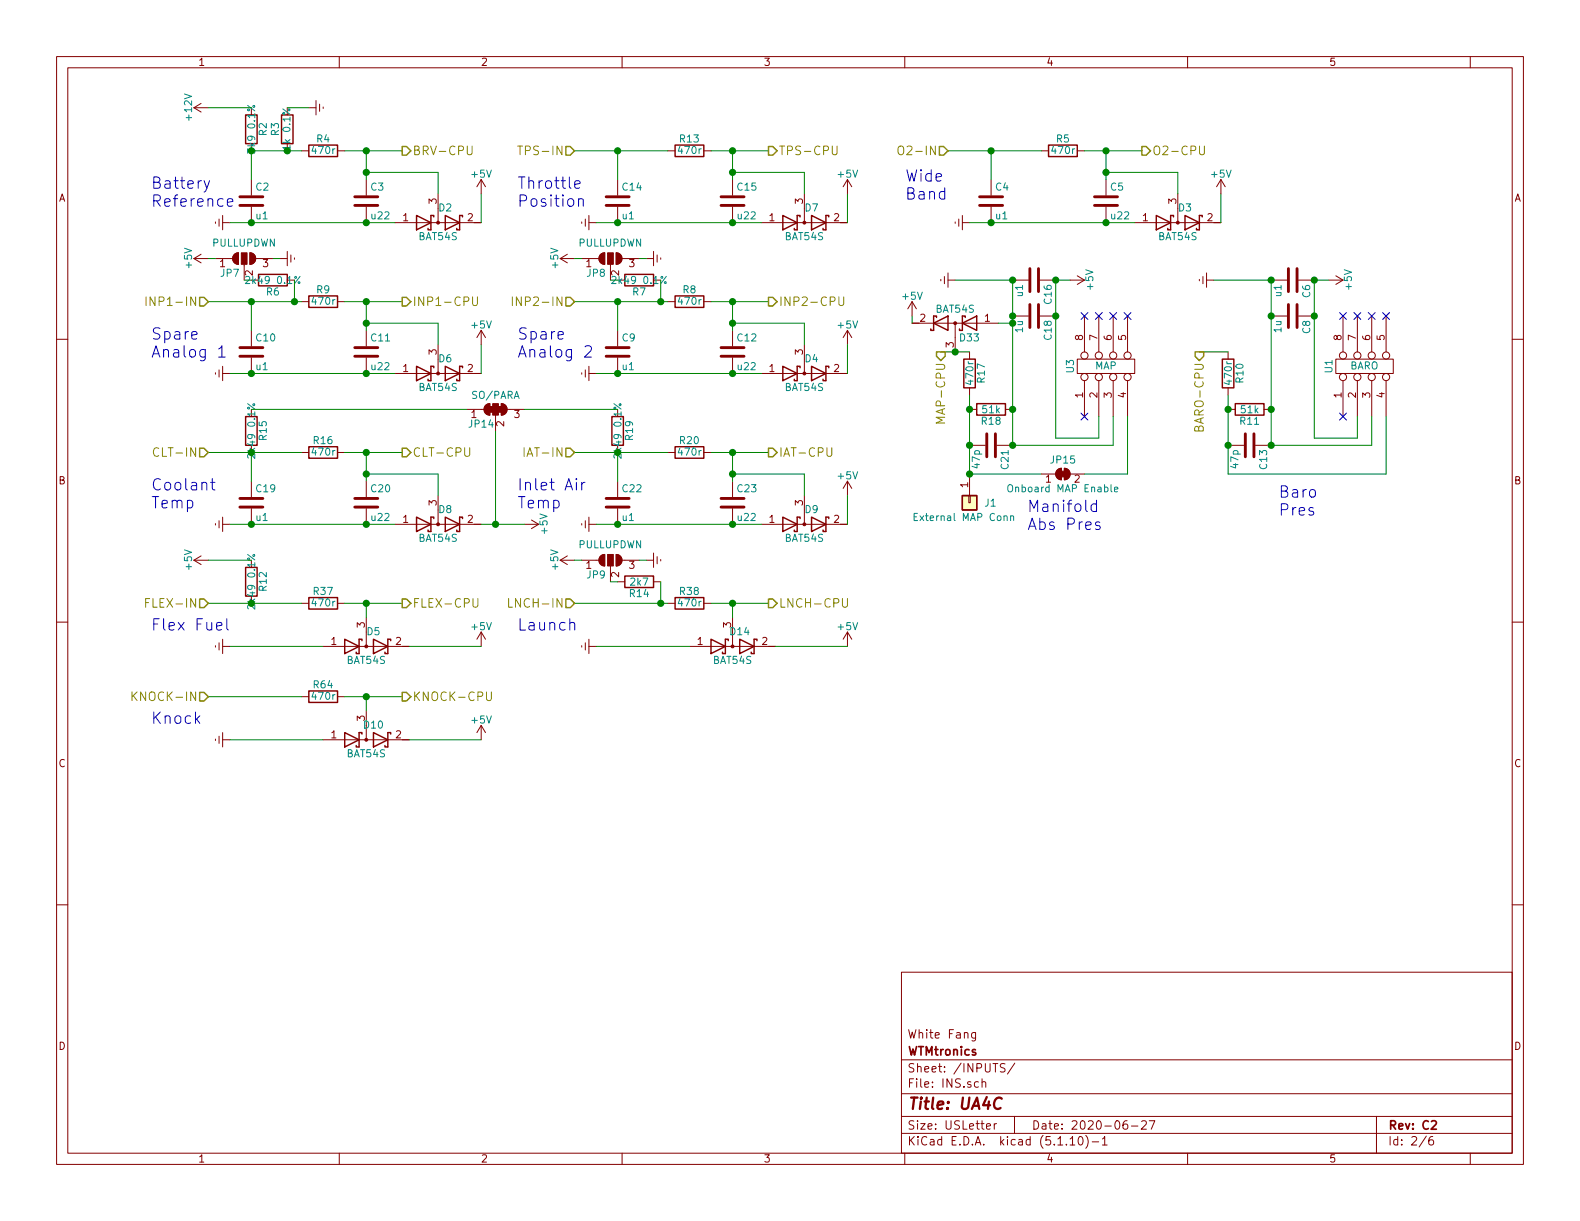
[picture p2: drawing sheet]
EESchema Schematic File Version 4
EELAYER 30 0
EELAYER END
$Descr USLetter 11000 8500
encoding utf-8
Sheet 2 6
Title "UA4C"
Date "2020-06-27"
Rev "C2"
Comp "WTMtronics"
Comment1 "White Fang"
Comment2 ""
Comment3 ""
Comment4 ""
$EndDescr
$Comp
L Device:C C14
U 1 1
P 4300 1400
F 0 "C14" H 4325 1500 50  0000 L CNN
F 1 "u1" H 4325 1300 50  0000 L CNN
F 2 "Capacitor_SMD:C_0805_2012Metric" H 4338 1250 50  0001 C CNN
F 3 "" H 4300 1400 50  0000 C CNN
F 4 "CL21B104KBFNNNE" H 4300 1400 50  0001 C CNN "MPN"
	1    4300 1400
	1    0    0    -1  
$EndComp
$Comp
L Device:C C15
U 1 1
P 5100 1400
F 0 "C15" H 5125 1500 50  0000 L CNN
F 1 "u22" H 5125 1300 50  0000 L CNN
F 2 "Capacitor_SMD:C_0805_2012Metric" H 5138 1250 50  0001 C CNN
F 3 "" H 5100 1400 50  0000 C CNN
F 4 "CL21B224KBFNNNE" H 5100 1400 50  0001 C CNN "MPN"
	1    5100 1400
	1    0    0    -1  
$EndComp
Text Notes 3600 1450 0    79   ~ 0
Throttle\nPosition
Text HLabel 4000 1050 0    60   Input ~ 0
TPS-IN
Text HLabel 5350 1050 2    60   Output ~ 0
TPS-CPU
$Comp
L Device:C C19
U 1 1
P 1750 3500
F 0 "C19" H 1775 3600 50  0000 L CNN
F 1 "u1" H 1775 3400 50  0000 L CNN
F 2 "Capacitor_SMD:C_0805_2012Metric" H 1788 3350 50  0001 C CNN
F 3 "" H 1750 3500 50  0000 C CNN
F 4 "CL21B104KBFNNNE" H 1750 3500 50  0001 C CNN "MPN"
	1    1750 3500
	1    0    0    -1  
$EndComp
$Comp
L Device:C C20
U 1 1
P 2550 3500
F 0 "C20" H 2575 3600 50  0000 L CNN
F 1 "u22" H 2575 3400 50  0000 L CNN
F 2 "Capacitor_SMD:C_0805_2012Metric" H 2588 3350 50  0001 C CNN
F 3 "" H 2550 3500 50  0000 C CNN
F 4 "CL21B224KBFNNNE" H 2550 3500 50  0001 C CNN "MPN"
	1    2550 3500
	1    0    0    -1  
$EndComp
Text Notes 3600 3550 0    79   ~ 0
Inlet Air\nTemp
Text HLabel 4000 3150 0    60   Input ~ 0
IAT-IN
Text HLabel 5350 3150 2    60   Output ~ 0
IAT-CPU
$Comp
L Device:C C22
U 1 1
P 4300 3500
F 0 "C22" H 4325 3600 50  0000 L CNN
F 1 "u1" H 4325 3400 50  0000 L CNN
F 2 "Capacitor_SMD:C_0805_2012Metric" H 4338 3350 50  0001 C CNN
F 3 "" H 4300 3500 50  0000 C CNN
F 4 "CL21B104KBFNNNE" H 4300 3500 50  0001 C CNN "MPN"
	1    4300 3500
	1    0    0    -1  
$EndComp
$Comp
L Device:C C23
U 1 1
P 5100 3500
F 0 "C23" H 5125 3600 50  0000 L CNN
F 1 "u22" H 5125 3400 50  0000 L CNN
F 2 "Capacitor_SMD:C_0805_2012Metric" H 5138 3350 50  0001 C CNN
F 3 "" H 5100 3500 50  0000 C CNN
F 4 "CL21B224KBFNNNE" H 5100 3500 50  0001 C CNN "MPN"
	1    5100 3500
	1    0    0    -1  
$EndComp
Text Notes 1050 3550 0    79   ~ 0
Coolant\nTemp
Text HLabel 2800 3150 2    60   Output ~ 0
CLT-CPU
$Comp
L Device:R R15
U 1 1
P 1750 3000
F 0 "R15" V 1830 3000 50  0000 C CNN
F 1 "2k49 0.1%" V 1750 3000 50  0000 C CNN
F 2 "Resistor_SMD:R_0805_2012Metric" V 1680 3000 50  0001 C CNN
F 3 "" H 1750 3000 50  0000 C CNN
F 4 "ERA6AEB2491V" H 1750 3000 50  0001 C CNN "MPN"
	1    1750 3000
	1    0    0    -1  
$EndComp
$Comp
L Device:R R19
U 1 1
P 4300 3000
F 0 "R19" V 4380 3000 50  0000 C CNN
F 1 "2k49 0.1%" V 4300 3000 50  0000 C CNN
F 2 "Resistor_SMD:R_0805_2012Metric" V 4230 3000 50  0001 C CNN
F 3 "" H 4300 3000 50  0000 C CNN
F 4 "ERA6AEB2491V" H 4300 3000 50  0001 C CNN "MPN"
	1    4300 3000
	1    0    0    -1  
$EndComp
Text HLabel 1450 3150 0    60   Input ~ 0
CLT-IN
$Comp
L Device:R R20
U 1 1
P 4800 3150
F 0 "R20" V 4880 3150 50  0000 C CNN
F 1 "470r" V 4800 3150 50  0000 C CNN
F 2 "Resistor_SMD:R_0805_2012Metric" V 4730 3150 50  0001 C CNN
F 3 "" H 4800 3150 50  0001 C CNN
F 4 "RK73H2ATTD4700F" H 4800 3150 50  0001 C CNN "MPN"
	1    4800 3150
	0    -1   -1   0   
$EndComp
$Comp
L Device:R R16
U 1 1
P 2250 3150
F 0 "R16" V 2330 3150 50  0000 C CNN
F 1 "470r" V 2250 3150 50  0000 C CNN
F 2 "Resistor_SMD:R_0805_2012Metric" V 2180 3150 50  0001 C CNN
F 3 "" H 2250 3150 50  0001 C CNN
F 4 "RK73H2ATTD4700F" H 2250 3150 50  0001 C CNN "MPN"
	1    2250 3150
	0    -1   -1   0   
$EndComp
$Comp
L Device:R R13
U 1 1
P 4800 1050
F 0 "R13" V 4880 1050 50  0000 C CNN
F 1 "470r" V 4800 1050 50  0000 C CNN
F 2 "Resistor_SMD:R_0805_2012Metric" V 4730 1050 50  0001 C CNN
F 3 "" H 4800 1050 50  0001 C CNN
F 4 "RK73H2ATTD4700F" H 4800 1050 50  0001 C CNN "MPN"
	1    4800 1050
	0    -1   -1   0   
$EndComp
$Comp
L Device:D_Schottky_x2_Serial_AKC D7
U 1 1
P 5600 1550
F 0 "D7" H 5650 1450 50  0000 C CNN
F 1 "BAT54S" H 5600 1650 50  0000 C CNN
F 2 "Package_TO_SOT_SMD:SOT-23" H 5600 1550 50  0001 C CNN
F 3 "" H 5600 1550 50  0001 C CNN
F 4 "BAT54S,215" H 5600 1550 50  0001 C CNN "MPN"
	1    5600 1550
	1    0    0    1   
$EndComp
$Comp
L power:+5V #PWR024
U 1 1
P 5900 1350
F 0 "#PWR024" H 5900 1200 50  0001 C CNN
F 1 "+5V" H 5900 1490 50  0000 C CNN
F 2 "" H 5900 1350 50  0000 C CNN
F 3 "" H 5900 1350 50  0000 C CNN
	1    5900 1350
	1    0    0    -1  
$EndComp
$Comp
L Device:D_Schottky_x2_Serial_AKC D8
U 1 1
P 3050 3650
F 0 "D8" H 3100 3550 50  0000 C CNN
F 1 "BAT54S" H 3050 3750 50  0000 C CNN
F 2 "Package_TO_SOT_SMD:SOT-23" H 3050 3650 50  0001 C CNN
F 3 "" H 3050 3650 50  0001 C CNN
F 4 "BAT54S,215" H 3050 3650 50  0001 C CNN "MPN"
	1    3050 3650
	1    0    0    1   
$EndComp
$Comp
L power:+5V #PWR043
U 1 1
P 3650 3650
F 0 "#PWR043" H 3650 3500 50  0001 C CNN
F 1 "+5V" H 3650 3790 50  0000 C CNN
F 2 "" H 3650 3650 50  0000 C CNN
F 3 "" H 3650 3650 50  0000 C CNN
	1    3650 3650
	0    1    1    0   
$EndComp
$Comp
L Device:D_Schottky_x2_Serial_AKC D9
U 1 1
P 5600 3650
F 0 "D9" H 5650 3550 50  0000 C CNN
F 1 "BAT54S" H 5600 3750 50  0000 C CNN
F 2 "Package_TO_SOT_SMD:SOT-23" H 5600 3650 50  0001 C CNN
F 3 "" H 5600 3650 50  0001 C CNN
F 4 "BAT54S,215" H 5600 3650 50  0001 C CNN "MPN"
	1    5600 3650
	1    0    0    1   
$EndComp
$Comp
L power:+5V #PWR044
U 1 1
P 5900 3450
F 0 "#PWR044" H 5900 3300 50  0001 C CNN
F 1 "+5V" H 5900 3590 50  0000 C CNN
F 2 "" H 5900 3450 50  0000 C CNN
F 3 "" H 5900 3450 50  0000 C CNN
	1    5900 3450
	1    0    0    -1  
$EndComp
Wire Wire Line
	4150 1550 4300 1550
Wire Wire Line
	4000 1050 4300 1050
Wire Wire Line
	4950 1050 5100 1050
Wire Wire Line
	4300 1050 4300 1250
Connection ~ 4300 1050
Connection ~ 5100 1050
Wire Wire Line
	1600 3650 1750 3650
Wire Wire Line
	1450 3150 1750 3150
Wire Wire Line
	2400 3150 2550 3150
Wire Wire Line
	1750 3150 1750 3350
Connection ~ 1750 3150
Connection ~ 2550 3150
Wire Wire Line
	4150 3650 4300 3650
Wire Wire Line
	4000 3150 4300 3150
Wire Wire Line
	4950 3150 5100 3150
Wire Wire Line
	4300 3150 4300 3350
Connection ~ 4300 3150
Connection ~ 5100 3150
Connection ~ 5100 1200
Wire Wire Line
	5100 1050 5100 1200
Connection ~ 4300 1550
Connection ~ 5100 1550
Wire Wire Line
	5600 1350 5600 1200
Wire Wire Line
	5600 1200 5100 1200
Wire Wire Line
	5900 1350 5900 1550
Wire Wire Line
	2550 3150 2550 3300
Connection ~ 1750 3650
Wire Wire Line
	3050 3450 3050 3300
Wire Wire Line
	3050 3300 2550 3300
Wire Wire Line
	3650 3650 3450 3650
Connection ~ 2550 3650
Connection ~ 2550 3300
Wire Wire Line
	5100 3150 5100 3300
Connection ~ 4300 3650
Connection ~ 5100 3650
Wire Wire Line
	5600 3450 5600 3300
Wire Wire Line
	5600 3300 5100 3300
Wire Wire Line
	5900 3450 5900 3650
Connection ~ 5100 3300
Text Notes 1050 2500 0    79   ~ 0
Spare\nAnalog 1
Text HLabel 1450 2100 0    60   Input ~ 0
INP1-IN
Text HLabel 2800 2100 2    60   Output ~ 0
INP1-CPU
$Comp
L Device:C C10
U 1 1
P 1750 2450
F 0 "C10" H 1775 2550 50  0000 L CNN
F 1 "u1" H 1775 2350 50  0000 L CNN
F 2 "Capacitor_SMD:C_0805_2012Metric" H 1788 2300 50  0001 C CNN
F 3 "" H 1750 2450 50  0000 C CNN
F 4 "CL21B104KBFNNNE" H 1750 2450 50  0001 C CNN "MPN"
	1    1750 2450
	1    0    0    -1  
$EndComp
$Comp
L Device:C C11
U 1 1
P 2550 2450
F 0 "C11" H 2575 2550 50  0000 L CNN
F 1 "u22" H 2575 2350 50  0000 L CNN
F 2 "Capacitor_SMD:C_0805_2012Metric" H 2588 2300 50  0001 C CNN
F 3 "" H 2550 2450 50  0000 C CNN
F 4 "CL21B224KBFNNNE" H 2550 2450 50  0001 C CNN "MPN"
	1    2550 2450
	1    0    0    -1  
$EndComp
$Comp
L Device:R R9
U 1 1
P 2250 2100
F 0 "R9" V 2330 2100 50  0000 C CNN
F 1 "470r" V 2250 2100 50  0000 C CNN
F 2 "Resistor_SMD:R_0805_2012Metric" V 2180 2100 50  0001 C CNN
F 3 "" H 2250 2100 50  0001 C CNN
F 4 "RK73H2ATTD4700F" H 2250 2100 50  0001 C CNN "MPN"
	1    2250 2100
	0    -1   -1   0   
$EndComp
$Comp
L Device:D_Schottky_x2_Serial_AKC D6
U 1 1
P 3050 2600
F 0 "D6" H 3100 2500 50  0000 C CNN
F 1 "BAT54S" H 3050 2700 50  0000 C CNN
F 2 "Package_TO_SOT_SMD:SOT-23" H 3050 2600 50  0001 C CNN
F 3 "" H 3050 2600 50  0001 C CNN
F 4 "BAT54S,215" H 3050 2600 50  0001 C CNN "MPN"
	1    3050 2600
	1    0    0    1   
$EndComp
$Comp
L power:+5V #PWR037
U 1 1
P 3350 2400
F 0 "#PWR037" H 3350 2250 50  0001 C CNN
F 1 "+5V" H 3350 2540 50  0000 C CNN
F 2 "" H 3350 2400 50  0000 C CNN
F 3 "" H 3350 2400 50  0000 C CNN
	1    3350 2400
	1    0    0    -1  
$EndComp
Wire Wire Line
	1600 2600 1750 2600
Wire Wire Line
	1450 2100 1750 2100
Wire Wire Line
	2400 2100 2550 2100
Wire Wire Line
	1750 2100 1750 2300
Connection ~ 1750 2100
Connection ~ 2550 2100
Wire Wire Line
	2550 2100 2550 2250
Connection ~ 1750 2600
Connection ~ 2550 2600
Wire Wire Line
	3050 2400 3050 2250
Wire Wire Line
	3050 2250 2550 2250
Wire Wire Line
	3350 2400 3350 2600
Connection ~ 2550 2250
Text Notes 3600 4400 0    79   ~ 0
Launch
Text HLabel 4000 4200 0    60   Input ~ 0
LNCH-IN
Text HLabel 5350 4200 2    60   Output ~ 0
LNCH-CPU
Text HLabel 6550 2450 3    60   Output ~ 0
MAP-CPU
$Comp
L Device:C C16
U 1 1
P 7200 1950
F 0 "C16" H 7225 2050 50  0000 L CNN
F 1 "u1" H 7225 1850 50  0000 L CNN
F 2 "Capacitor_SMD:C_0805_2012Metric" H 7238 1800 50  0001 C CNN
F 3 "" H 7200 1950 50  0000 C CNN
F 4 "CL21B104KBFNNNE" H 7200 1950 50  0001 C CNN "MPN"
	1    7200 1950
	0    1    1    0   
$EndComp
$Comp
L Device:C C18
U 1 1
P 7200 2200
F 0 "C18" H 7225 2300 50  0000 L CNN
F 1 "1u" H 7225 2100 50  0000 L CNN
F 2 "Capacitor_SMD:C_0805_2012Metric" H 7238 2050 50  0001 C CNN
F 3 "" H 7200 2200 50  0000 C CNN
F 4 "CL21B105KBFNNNE" H 7200 2200 50  0001 C CNN "MPN"
	1    7200 2200
	0    1    1    0   
$EndComp
$Comp
L power:+5V #PWR034
U 1 1
P 7450 1950
F 0 "#PWR034" H 7450 1800 50  0001 C CNN
F 1 "+5V" H 7450 2090 50  0000 C CNN
F 2 "" H 7450 1950 50  0000 C CNN
F 3 "" H 7450 1950 50  0000 C CNN
	1    7450 1950
	0    1    1    0   
$EndComp
Text Notes 7150 3700 0    79   ~ 0
Manifold\nAbs Pres
$Comp
L Underdog-rescue:DIL8-modules U3
U 1 1
P 7700 2550
F 0 "U3" H 7700 2800 50  0000 C CNN
F 1 "MAP" V 7700 2550 50  0000 C CNN
F 2 "Sensors:NXP_Pressure_Sensor_SSOP" H 7700 2550 50  0001 C CNN
F 3 "" H 7700 2550 50  0000 C CNN
F 4 "MPXH6400AC6U" H 7700 2550 50  0001 C CNN "MPN"
	1    7700 2550
	0    -1   -1   0   
$EndComp
$Comp
L Device:C C21
U 1 1
P 6900 3100
F 0 "C21" H 6925 3200 50  0000 L CNN
F 1 "47p" H 6925 3000 50  0000 L CNN
F 2 "Capacitor_SMD:C_0805_2012Metric" H 6938 2950 50  0001 C CNN
F 3 "" H 6900 3100 50  0001 C CNN
F 4 "CL21C470JBANNNC" H 6900 3100 50  0001 C CNN "MPN"
	1    6900 3100
	0    1    1    0   
$EndComp
NoConn ~ 7550 2200
NoConn ~ 7650 2200
NoConn ~ 7750 2200
NoConn ~ 7850 2200
NoConn ~ 7550 2900
$Comp
L Device:R R17
U 1 1
P 6750 2600
F 0 "R17" V 6830 2600 50  0000 C CNN
F 1 "470r" V 6750 2600 50  0000 C CNN
F 2 "Resistor_SMD:R_0805_2012Metric" V 6680 2600 50  0001 C CNN
F 3 "" H 6750 2600 50  0001 C CNN
F 4 "RK73H2ATTD4700F" H 6750 2600 50  0001 C CNN "MPN"
	1    6750 2600
	1    0    0    -1  
$EndComp
Wire Wire Line
	7050 1950 7050 2200
Connection ~ 7350 1950
Connection ~ 7350 2200
Connection ~ 7050 2200
Wire Wire Line
	7350 1950 7350 2200
Wire Wire Line
	7350 3050 7650 3050
Wire Wire Line
	7650 3050 7650 2900
Wire Wire Line
	7750 3100 7750 2900
$Comp
L Device:R R18
U 1 1
P 6900 2850
F 0 "R18" V 6980 2850 50  0000 C CNN
F 1 "51k" V 6900 2850 50  0000 C CNN
F 2 "Resistor_SMD:R_0805_2012Metric" V 6830 2850 50  0001 C CNN
F 3 "" H 6900 2850 50  0001 C CNN
F 4 "RK73H2ATTD5102F" H 6900 2850 50  0001 C CNN "MPN"
	1    6900 2850
	0    1    1    0   
$EndComp
Wire Wire Line
	7850 2900 7850 3300
Wire Wire Line
	6750 3300 6750 3100
Connection ~ 6750 3100
Wire Wire Line
	6550 2450 6650 2450
Connection ~ 6750 2850
Connection ~ 7050 3100
Connection ~ 7050 2850
Wire Wire Line
	7050 3100 7750 3100
Wire Wire Line
	7450 1950 7350 1950
$Comp
L power:Earth #PWR033
U 1 1
P 6650 1950
F 0 "#PWR033" H 6650 1700 50  0001 C CNN
F 1 "Earth" H 6650 1800 50  0001 C CNN
F 2 "" H 6650 1950 50  0001 C CNN
F 3 "" H 6650 1950 50  0001 C CNN
	1    6650 1950
	0    1    1    0   
$EndComp
$Comp
L power:Earth #PWR046
U 1 1
P 4150 3650
F 0 "#PWR046" H 4150 3400 50  0001 C CNN
F 1 "Earth" H 4150 3500 50  0001 C CNN
F 2 "" H 4150 3650 50  0001 C CNN
F 3 "" H 4150 3650 50  0001 C CNN
	1    4150 3650
	0    1    1    0   
$EndComp
$Comp
L power:Earth #PWR045
U 1 1
P 1600 3650
F 0 "#PWR045" H 1600 3400 50  0001 C CNN
F 1 "Earth" H 1600 3500 50  0001 C CNN
F 2 "" H 1600 3650 50  0001 C CNN
F 3 "" H 1600 3650 50  0001 C CNN
	1    1600 3650
	0    1    1    0   
$EndComp
$Comp
L power:Earth #PWR027
U 1 1
P 4150 1550
F 0 "#PWR027" H 4150 1300 50  0001 C CNN
F 1 "Earth" H 4150 1400 50  0001 C CNN
F 2 "" H 4150 1550 50  0001 C CNN
F 3 "" H 4150 1550 50  0001 C CNN
	1    4150 1550
	0    1    1    0   
$EndComp
$Comp
L power:Earth #PWR039
U 1 1
P 1600 2600
F 0 "#PWR039" H 1600 2350 50  0001 C CNN
F 1 "Earth" H 1600 2450 50  0001 C CNN
F 2 "" H 1600 2600 50  0001 C CNN
F 3 "" H 1600 2600 50  0001 C CNN
	1    1600 2600
	0    1    1    0   
$EndComp
Text HLabel 8350 2450 3    60   Output ~ 0
BARO-CPU
$Comp
L Device:C C6
U 1 1
P 9000 1950
F 0 "C6" H 9025 2050 50  0000 L CNN
F 1 "u1" H 9025 1850 50  0000 L CNN
F 2 "Capacitor_SMD:C_0805_2012Metric" H 9038 1800 50  0001 C CNN
F 3 "" H 9000 1950 50  0000 C CNN
F 4 "CL21B104KBFNNNE" H 9000 1950 50  0001 C CNN "MPN"
	1    9000 1950
	0    1    1    0   
$EndComp
$Comp
L Device:C C8
U 1 1
P 9000 2200
F 0 "C8" H 9025 2300 50  0000 L CNN
F 1 "1u" H 9025 2100 50  0000 L CNN
F 2 "Capacitor_SMD:C_0805_2012Metric" H 9038 2050 50  0001 C CNN
F 3 "" H 9000 2200 50  0000 C CNN
F 4 "CL21B105KBFNNNE" H 9000 2200 50  0001 C CNN "MPN"
	1    9000 2200
	0    1    1    0   
$EndComp
$Comp
L power:+5V #PWR036
U 1 1
P 9250 1950
F 0 "#PWR036" H 9250 1800 50  0001 C CNN
F 1 "+5V" H 9250 2090 50  0000 C CNN
F 2 "" H 9250 1950 50  0000 C CNN
F 3 "" H 9250 1950 50  0000 C CNN
	1    9250 1950
	0    1    1    0   
$EndComp
Text Notes 8900 3600 0    79   ~ 0
Baro\nPres
$Comp
L Underdog-rescue:DIL8-modules U1
U 1 1
P 9500 2550
F 0 "U1" H 9500 2800 50  0000 C CNN
F 1 "BARO" V 9500 2550 50  0000 C CNN
F 2 "Sensors:NXP_Pressure_Sensor_SSOP" H 9500 2550 50  0001 C CNN
F 3 "" H 9500 2550 50  0000 C CNN
F 4 "MPXH6115A6T1" H 9500 2550 50  0001 C CNN "MPN"
	1    9500 2550
	0    -1   -1   0   
$EndComp
$Comp
L Device:C C13
U 1 1
P 8700 3100
F 0 "C13" H 8725 3200 50  0000 L CNN
F 1 "47p" H 8725 3000 50  0000 L CNN
F 2 "Capacitor_SMD:C_0805_2012Metric" H 8738 2950 50  0001 C CNN
F 3 "" H 8700 3100 50  0001 C CNN
F 4 "CL21C470JBANNNC" H 8700 3100 50  0001 C CNN "MPN"
	1    8700 3100
	0    1    1    0   
$EndComp
NoConn ~ 9350 2200
NoConn ~ 9450 2200
NoConn ~ 9550 2200
NoConn ~ 9650 2200
NoConn ~ 9350 2900
$Comp
L Device:R R10
U 1 1
P 8550 2600
F 0 "R10" V 8630 2600 50  0000 C CNN
F 1 "470r" V 8550 2600 50  0000 C CNN
F 2 "Resistor_SMD:R_0805_2012Metric" V 8480 2600 50  0001 C CNN
F 3 "" H 8550 2600 50  0001 C CNN
F 4 "RK73H2ATTD4700F" H 8550 2600 50  0001 C CNN "MPN"
	1    8550 2600
	1    0    0    -1  
$EndComp
Wire Wire Line
	8850 1950 8850 2200
Connection ~ 9150 1950
Connection ~ 9150 2200
Connection ~ 8850 2200
Wire Wire Line
	9150 1950 9150 2200
Wire Wire Line
	9150 3050 9450 3050
Wire Wire Line
	9450 3050 9450 2900
Wire Wire Line
	9550 3100 9550 2900
$Comp
L Device:R R11
U 1 1
P 8700 2850
F 0 "R11" V 8780 2850 50  0000 C CNN
F 1 "51k" V 8700 2850 50  0000 C CNN
F 2 "Resistor_SMD:R_0805_2012Metric" V 8630 2850 50  0001 C CNN
F 3 "" H 8700 2850 50  0001 C CNN
F 4 "RK73H2ATTD5102F" H 8700 2850 50  0001 C CNN "MPN"
	1    8700 2850
	0    1    1    0   
$EndComp
Wire Wire Line
	9650 2900 9650 3300
Wire Wire Line
	9650 3300 8550 3300
Wire Wire Line
	8550 3300 8550 3100
Connection ~ 8550 3100
Connection ~ 8550 2850
Connection ~ 8850 3100
Connection ~ 8850 2850
Wire Wire Line
	8850 3100 9550 3100
Wire Wire Line
	9250 1950 9150 1950
$Comp
L power:Earth #PWR035
U 1 1
P 8450 1950
F 0 "#PWR035" H 8450 1700 50  0001 C CNN
F 1 "Earth" H 8450 1800 50  0001 C CNN
F 2 "" H 8450 1950 50  0001 C CNN
F 3 "" H 8450 1950 50  0001 C CNN
	1    8450 1950
	0    1    1    0   
$EndComp
Text Notes 3600 2500 0    79   ~ 0
Spare\nAnalog 2
Text HLabel 4000 2100 0    60   Input ~ 0
INP2-IN
Text HLabel 5350 2100 2    60   Output ~ 0
INP2-CPU
$Comp
L Device:C C9
U 1 1
P 4300 2450
F 0 "C9" H 4325 2550 50  0000 L CNN
F 1 "u1" H 4325 2350 50  0000 L CNN
F 2 "Capacitor_SMD:C_0805_2012Metric" H 4338 2300 50  0001 C CNN
F 3 "" H 4300 2450 50  0000 C CNN
F 4 "CL21B104KBFNNNE" H 4300 2450 50  0001 C CNN "MPN"
	1    4300 2450
	1    0    0    -1  
$EndComp
$Comp
L Device:C C12
U 1 1
P 5100 2450
F 0 "C12" H 5125 2550 50  0000 L CNN
F 1 "u22" H 5125 2350 50  0000 L CNN
F 2 "Capacitor_SMD:C_0805_2012Metric" H 5138 2300 50  0001 C CNN
F 3 "" H 5100 2450 50  0000 C CNN
F 4 "CL21B224KBFNNNE" H 5100 2450 50  0001 C CNN "MPN"
	1    5100 2450
	1    0    0    -1  
$EndComp
$Comp
L Device:R R8
U 1 1
P 4800 2100
F 0 "R8" V 4880 2100 50  0000 C CNN
F 1 "470r" V 4800 2100 50  0000 C CNN
F 2 "Resistor_SMD:R_0805_2012Metric" V 4730 2100 50  0001 C CNN
F 3 "" H 4800 2100 50  0001 C CNN
F 4 "RK73H2ATTD4700F" H 4800 2100 50  0001 C CNN "MPN"
	1    4800 2100
	0    -1   -1   0   
$EndComp
$Comp
L Device:D_Schottky_x2_Serial_AKC D4
U 1 1
P 5600 2600
F 0 "D4" H 5650 2500 50  0000 C CNN
F 1 "BAT54S" H 5600 2700 50  0000 C CNN
F 2 "Package_TO_SOT_SMD:SOT-23" H 5600 2600 50  0001 C CNN
F 3 "" H 5600 2600 50  0001 C CNN
F 4 "BAT54S,215" H 5600 2600 50  0001 C CNN "MPN"
	1    5600 2600
	1    0    0    1   
$EndComp
$Comp
L power:+5V #PWR038
U 1 1
P 5900 2400
F 0 "#PWR038" H 5900 2250 50  0001 C CNN
F 1 "+5V" H 5900 2540 50  0000 C CNN
F 2 "" H 5900 2400 50  0000 C CNN
F 3 "" H 5900 2400 50  0000 C CNN
	1    5900 2400
	1    0    0    -1  
$EndComp
Wire Wire Line
	4150 2600 4300 2600
Wire Wire Line
	4000 2100 4300 2100
Wire Wire Line
	4950 2100 5100 2100
Wire Wire Line
	4300 2100 4300 2300
Connection ~ 4300 2100
Connection ~ 5100 2100
Wire Wire Line
	5100 2100 5100 2250
Connection ~ 4300 2600
Connection ~ 5100 2600
Wire Wire Line
	5600 2400 5600 2250
Wire Wire Line
	5600 2250 5100 2250
Wire Wire Line
	5900 2400 5900 2600
Connection ~ 5100 2250
$Comp
L power:Earth #PWR040
U 1 1
P 4150 2600
F 0 "#PWR040" H 4150 2350 50  0001 C CNN
F 1 "Earth" H 4150 2450 50  0001 C CNN
F 2 "" H 4150 2600 50  0001 C CNN
F 3 "" H 4150 2600 50  0001 C CNN
	1    4150 2600
	0    1    1    0   
$EndComp
Text Notes 1050 4400 0    79   ~ 0
Flex Fuel
Text HLabel 1450 4200 0    60   Input ~ 0
FLEX-IN
Text HLabel 2800 4200 2    60   Output ~ 0
FLEX-CPU
$Comp
L Device:R R12
U 1 1
P 1750 4050
F 0 "R12" V 1830 4050 50  0000 C CNN
F 1 "2k49 0.1%" V 1750 4050 50  0000 C CNN
F 2 "Resistor_SMD:R_0805_2012Metric" V 1680 4050 50  0001 C CNN
F 3 "" H 1750 4050 50  0000 C CNN
F 4 "ERA6AEB2491V" H 1750 4050 50  0001 C CNN "MPN"
	1    1750 4050
	1    0    0    -1  
$EndComp
$Comp
L power:+5V #PWR047
U 1 1
P 1450 3900
F 0 "#PWR047" H 1450 3750 50  0001 C CNN
F 1 "+5V" H 1450 4040 50  0000 C CNN
F 2 "" H 1450 3900 50  0000 C CNN
F 3 "" H 1450 3900 50  0000 C CNN
	1    1450 3900
	0    -1   -1   0   
$EndComp
$Comp
L Device:R R37
U 1 1
P 2250 4200
F 0 "R37" V 2330 4200 50  0000 C CNN
F 1 "470r" V 2250 4200 50  0000 C CNN
F 2 "Resistor_SMD:R_0805_2012Metric" V 2180 4200 50  0001 C CNN
F 3 "" H 2250 4200 50  0001 C CNN
F 4 "RK73H2ATTD4700F" H 2250 4200 50  0001 C CNN "MPN"
	1    2250 4200
	0    -1   -1   0   
$EndComp
$Comp
L Device:D_Schottky_x2_Serial_AKC D5
U 1 1
P 2550 4500
F 0 "D5" H 2600 4400 50  0000 C CNN
F 1 "BAT54S" H 2550 4600 50  0000 C CNN
F 2 "Package_TO_SOT_SMD:SOT-23" H 2550 4500 50  0001 C CNN
F 3 "" H 2550 4500 50  0001 C CNN
F 4 "BAT54S,215" H 2550 4500 50  0001 C CNN "MPN"
	1    2550 4500
	1    0    0    1   
$EndComp
$Comp
L power:+5V #PWR051
U 1 1
P 3350 4500
F 0 "#PWR051" H 3350 4350 50  0001 C CNN
F 1 "+5V" H 3350 4640 50  0000 C CNN
F 2 "" H 3350 4500 50  0000 C CNN
F 3 "" H 3350 4500 50  0000 C CNN
	1    3350 4500
	1    0    0    -1  
$EndComp
Wire Wire Line
	1600 4500 2250 4500
Wire Wire Line
	1450 4200 1750 4200
Wire Wire Line
	2400 4200 2550 4200
Connection ~ 1750 4200
Connection ~ 2550 4200
Wire Wire Line
	3350 4500 2850 4500
$Comp
L power:Earth #PWR050
U 1 1
P 1600 4500
F 0 "#PWR050" H 1600 4250 50  0001 C CNN
F 1 "Earth" H 1600 4350 50  0001 C CNN
F 2 "" H 1600 4500 50  0001 C CNN
F 3 "" H 1600 4500 50  0001 C CNN
	1    1600 4500
	0    1    1    0   
$EndComp
Wire Wire Line
	1450 3900 1750 3900
Wire Wire Line
	2550 4300 2550 4200
$Comp
L Device:C C2
U 1 1
P 1750 1400
F 0 "C2" H 1775 1500 50  0000 L CNN
F 1 "u1" H 1775 1300 50  0000 L CNN
F 2 "Capacitor_SMD:C_0805_2012Metric" H 1788 1250 50  0001 C CNN
F 3 "" H 1750 1400 50  0000 C CNN
F 4 "CL21B104KBFNNNE" H 1750 1400 50  0001 C CNN "MPN"
	1    1750 1400
	1    0    0    -1  
$EndComp
$Comp
L Device:C C3
U 1 1
P 2550 1400
F 0 "C3" H 2575 1500 50  0000 L CNN
F 1 "u22" H 2575 1300 50  0000 L CNN
F 2 "Capacitor_SMD:C_0805_2012Metric" H 2588 1250 50  0001 C CNN
F 3 "" H 2550 1400 50  0000 C CNN
F 4 "CL21B224KBFNNNE" H 2550 1400 50  0001 C CNN "MPN"
	1    2550 1400
	1    0    0    -1  
$EndComp
Text Notes 1050 1450 0    79   ~ 0
Battery\nReference
$Comp
L power:Earth #PWR026
U 1 1
P 1600 1550
F 0 "#PWR026" H 1600 1300 50  0001 C CNN
F 1 "Earth" H 1600 1400 50  0001 C CNN
F 2 "" H 1600 1550 50  0000 C CNN
F 3 "" H 1600 1550 50  0000 C CNN
	1    1600 1550
	0    1    1    0   
$EndComp
Text HLabel 2800 1050 2    60   Output ~ 0
BRV-CPU
$Comp
L Device:R R2
U 1 1
P 1750 900
F 0 "R2" V 1830 900 50  0000 C CNN
F 1 "3k9 0.1%" V 1750 900 50  0000 C CNN
F 2 "Resistor_SMD:R_0805_2012Metric" V 1680 900 50  0001 C CNN
F 3 "" H 1750 900 50  0000 C CNN
F 4 "ERA6AEB392V" H 1750 900 50  0001 C CNN "MPN"
	1    1750 900 
	1    0    0    -1  
$EndComp
$Comp
L power:+12V #PWR021
U 1 1
P 1450 750
F 0 "#PWR021" H 1450 600 50  0001 C CNN
F 1 "+12V" H 1450 890 50  0000 C CNN
F 2 "" H 1450 750 50  0000 C CNN
F 3 "" H 1450 750 50  0000 C CNN
	1    1450 750 
	0    -1   -1   0   
$EndComp
$Comp
L power:Earth #PWR022
U 1 1
P 2150 750
F 0 "#PWR022" H 2150 500 50  0001 C CNN
F 1 "Earth" H 2150 600 50  0001 C CNN
F 2 "" H 2150 750 50  0000 C CNN
F 3 "" H 2150 750 50  0000 C CNN
	1    2150 750 
	0    -1   -1   0   
$EndComp
$Comp
L Device:R R3
U 1 1
P 2000 900
F 0 "R3" V 2080 900 50  0000 C CNN
F 1 "1k 0.1%" V 2000 900 50  0000 C CNN
F 2 "Resistor_SMD:R_0805_2012Metric" V 1930 900 50  0001 C CNN
F 3 "" H 2000 900 50  0000 C CNN
F 4 "ERA6AEB102V" H 2000 900 50  0001 C CNN "MPN"
	1    2000 900 
	-1   0    0    1   
$EndComp
$Comp
L Device:R R4
U 1 1
P 2250 1050
F 0 "R4" V 2330 1050 50  0000 C CNN
F 1 "470r" V 2250 1050 50  0000 C CNN
F 2 "Resistor_SMD:R_0805_2012Metric" V 2180 1050 50  0001 C CNN
F 3 "" H 2250 1050 50  0001 C CNN
F 4 "RK73H2ATTD4700F" H 2250 1050 50  0001 C CNN "MPN"
	1    2250 1050
	0    -1   -1   0   
$EndComp
$Comp
L Device:D_Schottky_x2_Serial_AKC D2
U 1 1
P 3050 1550
F 0 "D2" H 3100 1450 50  0000 C CNN
F 1 "BAT54S" H 3050 1650 50  0000 C CNN
F 2 "Package_TO_SOT_SMD:SOT-23" H 3050 1550 50  0001 C CNN
F 3 "" H 3050 1550 50  0001 C CNN
F 4 "BAT54S,215" H 3050 1550 50  0001 C CNN "MPN"
	1    3050 1550
	1    0    0    1   
$EndComp
$Comp
L power:+5V #PWR023
U 1 1
P 3350 1350
F 0 "#PWR023" H 3350 1200 50  0001 C CNN
F 1 "+5V" H 3350 1490 50  0000 C CNN
F 2 "" H 3350 1350 50  0000 C CNN
F 3 "" H 3350 1350 50  0000 C CNN
	1    3350 1350
	1    0    0    -1  
$EndComp
Wire Wire Line
	1600 1550 1750 1550
Wire Wire Line
	1750 1050 2000 1050
Wire Wire Line
	2400 1050 2550 1050
Wire Wire Line
	1750 1050 1750 1250
Connection ~ 1750 1050
Wire Wire Line
	2550 1050 2550 1200
Connection ~ 2550 1050
Wire Wire Line
	1450 750  1750 750 
Connection ~ 2000 1050
Wire Wire Line
	2000 750  2150 750 
Connection ~ 1750 1550
Wire Wire Line
	3050 1350 3050 1200
Wire Wire Line
	3050 1200 2550 1200
Wire Wire Line
	3350 1350 3350 1550
Connection ~ 2550 1550
Connection ~ 2550 1200
$Comp
L Device:R R14
U 1 1
P 4450 4050
F 0 "R14" V 4530 4050 50  0000 C CNN
F 1 "2k7" V 4450 4050 50  0000 C CNN
F 2 "Resistor_SMD:R_0603_1608Metric" V 4380 4050 50  0001 C CNN
F 3 "" H 4450 4050 50  0000 C CNN
F 4 "RK73B1JTTD272J" H 4450 4050 50  0001 C CNN "MPN"
	1    4450 4050
	0    1    1    0   
$EndComp
$Comp
L power:+5V #PWR048
U 1 1
P 4000 3900
F 0 "#PWR048" H 4000 3750 50  0001 C CNN
F 1 "+5V" H 4000 4040 50  0000 C CNN
F 2 "" H 4000 3900 50  0000 C CNN
F 3 "" H 4000 3900 50  0000 C CNN
	1    4000 3900
	0    -1   -1   0   
$EndComp
$Comp
L Device:R R38
U 1 1
P 4800 4200
F 0 "R38" V 4880 4200 50  0000 C CNN
F 1 "470r" V 4800 4200 50  0000 C CNN
F 2 "Resistor_SMD:R_0805_2012Metric" V 4730 4200 50  0001 C CNN
F 3 "" H 4800 4200 50  0001 C CNN
F 4 "RK73H2ATTD4700F" H 4800 4200 50  0001 C CNN "MPN"
	1    4800 4200
	0    -1   -1   0   
$EndComp
$Comp
L Device:D_Schottky_x2_Serial_AKC D14
U 1 1
P 5100 4500
F 0 "D14" H 5150 4400 50  0000 C CNN
F 1 "BAT54S" H 5100 4600 50  0000 C CNN
F 2 "Package_TO_SOT_SMD:SOT-23" H 5100 4500 50  0001 C CNN
F 3 "" H 5100 4500 50  0001 C CNN
F 4 "BAT54S,215" H 5100 4500 50  0001 C CNN "MPN"
	1    5100 4500
	1    0    0    1   
$EndComp
$Comp
L power:+5V #PWR053
U 1 1
P 5900 4500
F 0 "#PWR053" H 5900 4350 50  0001 C CNN
F 1 "+5V" H 5900 4640 50  0000 C CNN
F 2 "" H 5900 4500 50  0000 C CNN
F 3 "" H 5900 4500 50  0000 C CNN
	1    5900 4500
	1    0    0    -1  
$EndComp
Wire Wire Line
	4150 4500 4800 4500
Wire Wire Line
	4000 4200 4600 4200
Wire Wire Line
	4950 4200 5100 4200
Connection ~ 4600 4200
Connection ~ 5100 4200
Wire Wire Line
	5900 4500 5400 4500
$Comp
L power:Earth #PWR052
U 1 1
P 4150 4500
F 0 "#PWR052" H 4150 4250 50  0001 C CNN
F 1 "Earth" H 4150 4350 50  0001 C CNN
F 2 "" H 4150 4500 50  0001 C CNN
F 3 "" H 4150 4500 50  0001 C CNN
	1    4150 4500
	0    1    1    0   
$EndComp
Wire Wire Line
	4000 3900 4050 3900
Wire Wire Line
	5100 4300 5100 4200
$Comp
L Underdog-rescue:SolderJumper_3_Open-Jumper1 JP9
U 1 1
P 4250 3900
F 0 "JP9" H 4150 3800 50  0000 C CNN
F 1 "PULLUPDWN" H 4250 4010 50  0000 C CNN
F 2 "Jumper:SolderJumper-3_P1.3mm_Open_Pad1.0x1.5mm_NumberLabels" H 4250 3900 50  0001 C CNN
F 3 "" H 4250 3900 50  0001 C CNN
F 4 "DNP" H 4250 3900 50  0001 C CNN "MPN"
	1    4250 3900
	1    0    0    -1  
$EndComp
Wire Wire Line
	4600 4200 4600 4050
Wire Wire Line
	4250 4050 4300 4050
$Comp
L power:Earth #PWR049
U 1 1
P 4500 3900
F 0 "#PWR049" H 4500 3650 50  0001 C CNN
F 1 "Earth" H 4500 3750 50  0001 C CNN
F 2 "" H 4500 3900 50  0001 C CNN
F 3 "" H 4500 3900 50  0001 C CNN
	1    4500 3900
	0    -1   -1   0   
$EndComp
Wire Wire Line
	4500 3900 4450 3900
$Comp
L Device:R R7
U 1 1
P 4450 1950
F 0 "R7" V 4530 1950 50  0000 C CNN
F 1 "2k49 0.1%" V 4450 1950 50  0000 C CNN
F 2 "Resistor_SMD:R_0805_2012Metric" V 4380 1950 50  0001 C CNN
F 3 "" H 4450 1950 50  0000 C CNN
F 4 "ERA6AEB2491V" H 4450 1950 50  0001 C CNN "MPN"
	1    4450 1950
	0    1    1    0   
$EndComp
$Comp
L power:+5V #PWR031
U 1 1
P 4000 1800
F 0 "#PWR031" H 4000 1650 50  0001 C CNN
F 1 "+5V" H 4000 1940 50  0000 C CNN
F 2 "" H 4000 1800 50  0000 C CNN
F 3 "" H 4000 1800 50  0000 C CNN
	1    4000 1800
	0    -1   -1   0   
$EndComp
Wire Wire Line
	4000 1800 4050 1800
$Comp
L Underdog-rescue:SolderJumper_3_Open-Jumper1 JP8
U 1 1
P 4250 1800
F 0 "JP8" H 4150 1700 50  0000 C CNN
F 1 "PULLUPDWN" H 4250 1910 50  0000 C CNN
F 2 "Jumper:SolderJumper-3_P1.3mm_Open_Pad1.0x1.5mm_NumberLabels" H 4250 1800 50  0001 C CNN
F 3 "" H 4250 1800 50  0001 C CNN
F 4 "DNP" H 4250 1800 50  0001 C CNN "MPN"
	1    4250 1800
	1    0    0    -1  
$EndComp
Wire Wire Line
	4600 2100 4600 1950
Wire Wire Line
	4250 1950 4300 1950
$Comp
L power:Earth #PWR032
U 1 1
P 4500 1800
F 0 "#PWR032" H 4500 1550 50  0001 C CNN
F 1 "Earth" H 4500 1650 50  0001 C CNN
F 2 "" H 4500 1800 50  0001 C CNN
F 3 "" H 4500 1800 50  0001 C CNN
	1    4500 1800
	0    -1   -1   0   
$EndComp
Wire Wire Line
	4500 1800 4450 1800
$Comp
L Device:R R6
U 1 1
P 1900 1950
F 0 "R6" V 1980 1950 50  0000 C CNN
F 1 "2k49 0.1%" V 1900 1950 50  0000 C CNN
F 2 "Resistor_SMD:R_0805_2012Metric" V 1830 1950 50  0001 C CNN
F 3 "" H 1900 1950 50  0000 C CNN
F 4 "ERA6AEB2491V" H 1900 1950 50  0001 C CNN "MPN"
	1    1900 1950
	0    1    1    0   
$EndComp
$Comp
L power:+5V #PWR029
U 1 1
P 1450 1800
F 0 "#PWR029" H 1450 1650 50  0001 C CNN
F 1 "+5V" H 1450 1940 50  0000 C CNN
F 2 "" H 1450 1800 50  0000 C CNN
F 3 "" H 1450 1800 50  0000 C CNN
	1    1450 1800
	0    -1   -1   0   
$EndComp
Wire Wire Line
	1450 1800 1500 1800
$Comp
L Underdog-rescue:SolderJumper_3_Open-Jumper1 JP7
U 1 1
P 1700 1800
F 0 "JP7" H 1600 1700 50  0000 C CNN
F 1 "PULLUPDWN" H 1700 1910 50  0000 C CNN
F 2 "Jumper:SolderJumper-3_P1.3mm_Open_Pad1.0x1.5mm_NumberLabels" H 1700 1800 50  0001 C CNN
F 3 "" H 1700 1800 50  0001 C CNN
F 4 "DNP" H 1700 1800 50  0001 C CNN "MPN"
	1    1700 1800
	1    0    0    -1  
$EndComp
Wire Wire Line
	2050 2100 2050 1950
Wire Wire Line
	1700 1950 1750 1950
$Comp
L power:Earth #PWR030
U 1 1
P 1950 1800
F 0 "#PWR030" H 1950 1550 50  0001 C CNN
F 1 "Earth" H 1950 1650 50  0001 C CNN
F 2 "" H 1950 1800 50  0001 C CNN
F 3 "" H 1950 1800 50  0001 C CNN
	1    1950 1800
	0    -1   -1   0   
$EndComp
Wire Wire Line
	1950 1800 1900 1800
Connection ~ 4600 2100
Connection ~ 2050 2100
$Comp
L Device:C C4
U 1 1
P 6900 1400
F 0 "C4" H 6925 1500 50  0000 L CNN
F 1 "u1" H 6925 1300 50  0000 L CNN
F 2 "Capacitor_SMD:C_0805_2012Metric" H 6938 1250 50  0001 C CNN
F 3 "" H 6900 1400 50  0000 C CNN
F 4 "CL21B104KBFNNNE" H 6900 1400 50  0001 C CNN "MPN"
	1    6900 1400
	1    0    0    -1  
$EndComp
$Comp
L Device:C C5
U 1 1
P 7700 1400
F 0 "C5" H 7725 1500 50  0000 L CNN
F 1 "u22" H 7725 1300 50  0000 L CNN
F 2 "Capacitor_SMD:C_0805_2012Metric" H 7738 1250 50  0001 C CNN
F 3 "" H 7700 1400 50  0000 C CNN
F 4 "CL21B224KBFNNNE" H 7700 1400 50  0001 C CNN "MPN"
	1    7700 1400
	1    0    0    -1  
$EndComp
Text Notes 6300 1400 0    79   ~ 0
Wide\nBand
Text HLabel 6600 1050 0    60   Input ~ 0
O2-IN
Text HLabel 7950 1050 2    60   Output ~ 0
O2-CPU
$Comp
L Device:R R5
U 1 1
P 7400 1050
F 0 "R5" V 7480 1050 50  0000 C CNN
F 1 "470r" V 7400 1050 50  0000 C CNN
F 2 "Resistor_SMD:R_0805_2012Metric" V 7330 1050 50  0001 C CNN
F 3 "" H 7400 1050 50  0001 C CNN
F 4 "RK73H2ATTD4700F" H 7400 1050 50  0001 C CNN "MPN"
	1    7400 1050
	0    -1   -1   0   
$EndComp
$Comp
L Device:D_Schottky_x2_Serial_AKC D3
U 1 1
P 8200 1550
F 0 "D3" H 8250 1450 50  0000 C CNN
F 1 "BAT54S" H 8200 1650 50  0000 C CNN
F 2 "Package_TO_SOT_SMD:SOT-23" H 8200 1550 50  0001 C CNN
F 3 "" H 8200 1550 50  0001 C CNN
F 4 "BAT54S,215" H 8200 1550 50  0001 C CNN "MPN"
	1    8200 1550
	1    0    0    1   
$EndComp
$Comp
L power:+5V #PWR025
U 1 1
P 8500 1350
F 0 "#PWR025" H 8500 1200 50  0001 C CNN
F 1 "+5V" H 8500 1490 50  0000 C CNN
F 2 "" H 8500 1350 50  0000 C CNN
F 3 "" H 8500 1350 50  0000 C CNN
	1    8500 1350
	1    0    0    -1  
$EndComp
Wire Wire Line
	6750 1550 6900 1550
Wire Wire Line
	6600 1050 6900 1050
Wire Wire Line
	7550 1050 7700 1050
Wire Wire Line
	6900 1050 6900 1250
Connection ~ 6900 1050
Connection ~ 7700 1050
Connection ~ 7700 1200
Wire Wire Line
	7700 1050 7700 1200
Connection ~ 6900 1550
Connection ~ 7700 1550
Wire Wire Line
	8200 1350 8200 1200
Wire Wire Line
	8200 1200 7700 1200
Wire Wire Line
	8500 1350 8500 1550
$Comp
L power:Earth #PWR028
U 1 1
P 6750 1550
F 0 "#PWR028" H 6750 1300 50  0001 C CNN
F 1 "Earth" H 6750 1400 50  0001 C CNN
F 2 "" H 6750 1550 50  0001 C CNN
F 3 "" H 6750 1550 50  0001 C CNN
	1    6750 1550
	0    1    1    0   
$EndComp
Wire Wire Line
	4300 1050 4650 1050
Wire Wire Line
	5100 1050 5350 1050
Wire Wire Line
	1750 3150 2100 3150
Wire Wire Line
	2550 3150 2800 3150
Wire Wire Line
	4300 3150 4650 3150
Wire Wire Line
	5100 3150 5350 3150
Wire Wire Line
	5100 1200 5100 1250
Wire Wire Line
	4300 1550 5100 1550
Wire Wire Line
	5100 1550 5300 1550
Wire Wire Line
	1750 3650 2550 3650
Wire Wire Line
	2550 3650 2750 3650
Wire Wire Line
	2550 3300 2550 3350
Wire Wire Line
	4300 3650 5100 3650
Wire Wire Line
	5100 3650 5300 3650
Wire Wire Line
	5100 3300 5100 3350
Wire Wire Line
	1750 2100 2050 2100
Wire Wire Line
	2550 2100 2800 2100
Wire Wire Line
	1750 2600 2550 2600
Wire Wire Line
	2550 2600 2750 2600
Wire Wire Line
	2550 2250 2550 2300
Wire Wire Line
	7350 2200 7350 3050
Wire Wire Line
	7050 2200 7050 2250
Wire Wire Line
	6750 3100 6750 2850
Wire Wire Line
	6750 2850 6750 2750
Wire Wire Line
	7050 2850 7050 3100
Wire Wire Line
	9150 2200 9150 3050
Wire Wire Line
	8550 3100 8550 2850
Wire Wire Line
	8550 2850 8550 2750
Wire Wire Line
	8850 2850 8850 3100
Wire Wire Line
	4300 2100 4600 2100
Wire Wire Line
	5100 2100 5350 2100
Wire Wire Line
	4300 2600 5100 2600
Wire Wire Line
	5100 2600 5300 2600
Wire Wire Line
	5100 2250 5100 2300
Wire Wire Line
	1750 4200 2100 4200
Wire Wire Line
	2550 4200 2800 4200
Wire Wire Line
	2550 1050 2800 1050
Wire Wire Line
	2000 1050 2100 1050
Wire Wire Line
	1750 1550 2550 1550
Wire Wire Line
	2550 1550 2750 1550
Wire Wire Line
	2550 1200 2550 1250
Wire Wire Line
	4600 4200 4650 4200
Wire Wire Line
	5100 4200 5350 4200
Wire Wire Line
	4600 2100 4650 2100
Wire Wire Line
	2050 2100 2100 2100
Wire Wire Line
	6900 1050 7250 1050
Wire Wire Line
	7700 1050 7950 1050
Wire Wire Line
	7700 1200 7700 1250
Wire Wire Line
	6900 1550 7700 1550
Wire Wire Line
	7700 1550 7900 1550
$Comp
L Underdog-rescue:Conn_01x01-conn-Underdog-rescue J1
U 1 1
P 6750 3500
AR Path="/5B6CBD7B" Ref="J1"  Part="1" 
AR Path="/5A77C34D/5B6CBD7B" Ref="J1"  Part="1" 
F 0 "J1" V 6750 3600 50  0000 L CNN
F 1 "External MAP Conn" V 6850 3100 50  0000 L CNN
F 2 "Wire_Pads:SolderWirePad_single_1mmDrill" H 6750 3500 50  0001 C CNN
F 3 "~" H 6750 3500 50  0001 C CNN
F 4 "DNP" H 6750 3500 50  0001 C CNN "MPN"
	1    6750 3500
	0    1    1    0   
$EndComp
Text Notes 1050 5050 0    79   ~ 0
Knock
Text HLabel 1450 4850 0    60   Input ~ 0
KNOCK-IN
Text HLabel 2800 4850 2    60   Output ~ 0
KNOCK-CPU
$Comp
L Device:R R64
U 1 1
P 2250 4850
F 0 "R64" V 2330 4850 50  0000 C CNN
F 1 "470r" V 2250 4850 50  0000 C CNN
F 2 "Resistor_SMD:R_0805_2012Metric" V 2180 4850 50  0001 C CNN
F 3 "" H 2250 4850 50  0001 C CNN
F 4 "RK73H2ATTD4700F" H 2250 4850 50  0001 C CNN "MPN"
	1    2250 4850
	0    -1   -1   0   
$EndComp
$Comp
L Device:D_Schottky_x2_Serial_AKC D10
U 1 1
P 2550 5150
F 0 "D10" H 2600 5050 50  0000 C CNN
F 1 "BAT54S" H 2550 5250 50  0000 C CNN
F 2 "Package_TO_SOT_SMD:SOT-23" H 2550 5150 50  0001 C CNN
F 3 "" H 2550 5150 50  0001 C CNN
F 4 "BAT54S,215" H 2550 5150 50  0001 C CNN "MPN"
	1    2550 5150
	1    0    0    1   
$EndComp
$Comp
L power:+5V #PWR0101
U 1 1
P 3350 5150
F 0 "#PWR0101" H 3350 5000 50  0001 C CNN
F 1 "+5V" H 3350 5290 50  0000 C CNN
F 2 "" H 3350 5150 50  0000 C CNN
F 3 "" H 3350 5150 50  0000 C CNN
	1    3350 5150
	1    0    0    -1  
$EndComp
Wire Wire Line
	1600 5150 2250 5150
Wire Wire Line
	2400 4850 2550 4850
Connection ~ 2550 4850
Wire Wire Line
	3350 5150 2850 5150
$Comp
L power:Earth #PWR0102
U 1 1
P 1600 5150
F 0 "#PWR0102" H 1600 4900 50  0001 C CNN
F 1 "Earth" H 1600 5000 50  0001 C CNN
F 2 "" H 1600 5150 50  0001 C CNN
F 3 "" H 1600 5150 50  0001 C CNN
	1    1600 5150
	0    1    1    0   
$EndComp
Wire Wire Line
	2550 4950 2550 4850
Wire Wire Line
	2550 4850 2800 4850
Wire Wire Line
	1450 4850 2100 4850
$Comp
L Jumper:SolderJumper_3_Bridged123 JP14
U 1 1
P 3450 2850
F 0 "JP14" H 3350 2750 50  0000 C CNN
F 1 "SO/PARA" H 3450 2950 50  0000 C CNN
F 2 "Connector_Automotive:SolderJumper-3_P1.3mm_Bridged123_Pad1.0x1.5mm_NumberLabels" H 3450 2850 50  0001 C CNN
F 3 "" H 3450 2850 50  0001 C CNN
F 4 "DNP" H 3450 2850 50  0001 C CNN "MPN"
	1    3450 2850
	1    0    0    -1  
$EndComp
Wire Wire Line
	3450 3000 3450 3650
Wire Wire Line
	3450 3650 3350 3650
Wire Wire Line
	1750 2850 3250 2850
Wire Wire Line
	4300 2850 3650 2850
Connection ~ 3450 3650
Wire Wire Line
	6650 1950 7050 1950
Wire Wire Line
	8450 1950 8850 1950
$Comp
L Device:D_Schottky_x2_Serial_AKC D33
U 1 1
P 6650 2250
F 0 "D33" H 6550 2150 50  0000 C CNN
F 1 "BAT54S" H 6650 2350 50  0000 C CNN
F 2 "Package_TO_SOT_SMD:SOT-23" H 6650 2250 50  0001 C CNN
F 3 "" H 6650 2250 50  0001 C CNN
F 4 "BAT54S,215" H 6650 2250 50  0001 C CNN "MPN"
	1    6650 2250
	-1   0    0    -1  
$EndComp
Connection ~ 6650 2450
Wire Wire Line
	6650 2450 6750 2450
Wire Wire Line
	6950 2250 7050 2250
Connection ~ 7050 2250
Wire Wire Line
	7050 2250 7050 2850
$Comp
L power:+5V #PWR0114
U 1 1
P 6350 2200
F 0 "#PWR0114" H 6350 2050 50  0001 C CNN
F 1 "+5V" H 6350 2340 50  0000 C CNN
F 2 "" H 6350 2200 50  0000 C CNN
F 3 "" H 6350 2200 50  0000 C CNN
	1    6350 2200
	1    0    0    -1  
$EndComp
Wire Wire Line
	6350 2250 6350 2200
Connection ~ 8850 1950
Connection ~ 7050 1950
Wire Wire Line
	8350 2450 8550 2450
Wire Wire Line
	8850 2200 8850 2850
$Comp
L Jumper:SolderJumper_2_Bridged JP15
U 1 1
P 7400 3300
F 0 "JP15" H 7400 3400 50  0000 C CNN
F 1 "Onboard MAP Enable" H 7400 3200 50  0000 C CNN
F 2 "Jumper:SolderJumper-2_P1.3mm_Bridged_Pad1.0x1.5mm" H 7400 3300 50  0001 C CNN
F 3 "~" H 7400 3300 50  0001 C CNN
F 4 "DNP" H 7400 3300 50  0001 C CNN "MPN"
	1    7400 3300
	1    0    0    -1  
$EndComp
Wire Wire Line
	6750 3300 7250 3300
Connection ~ 6750 3300
Wire Wire Line
	7550 3300 7850 3300
$EndSCHEMATC
